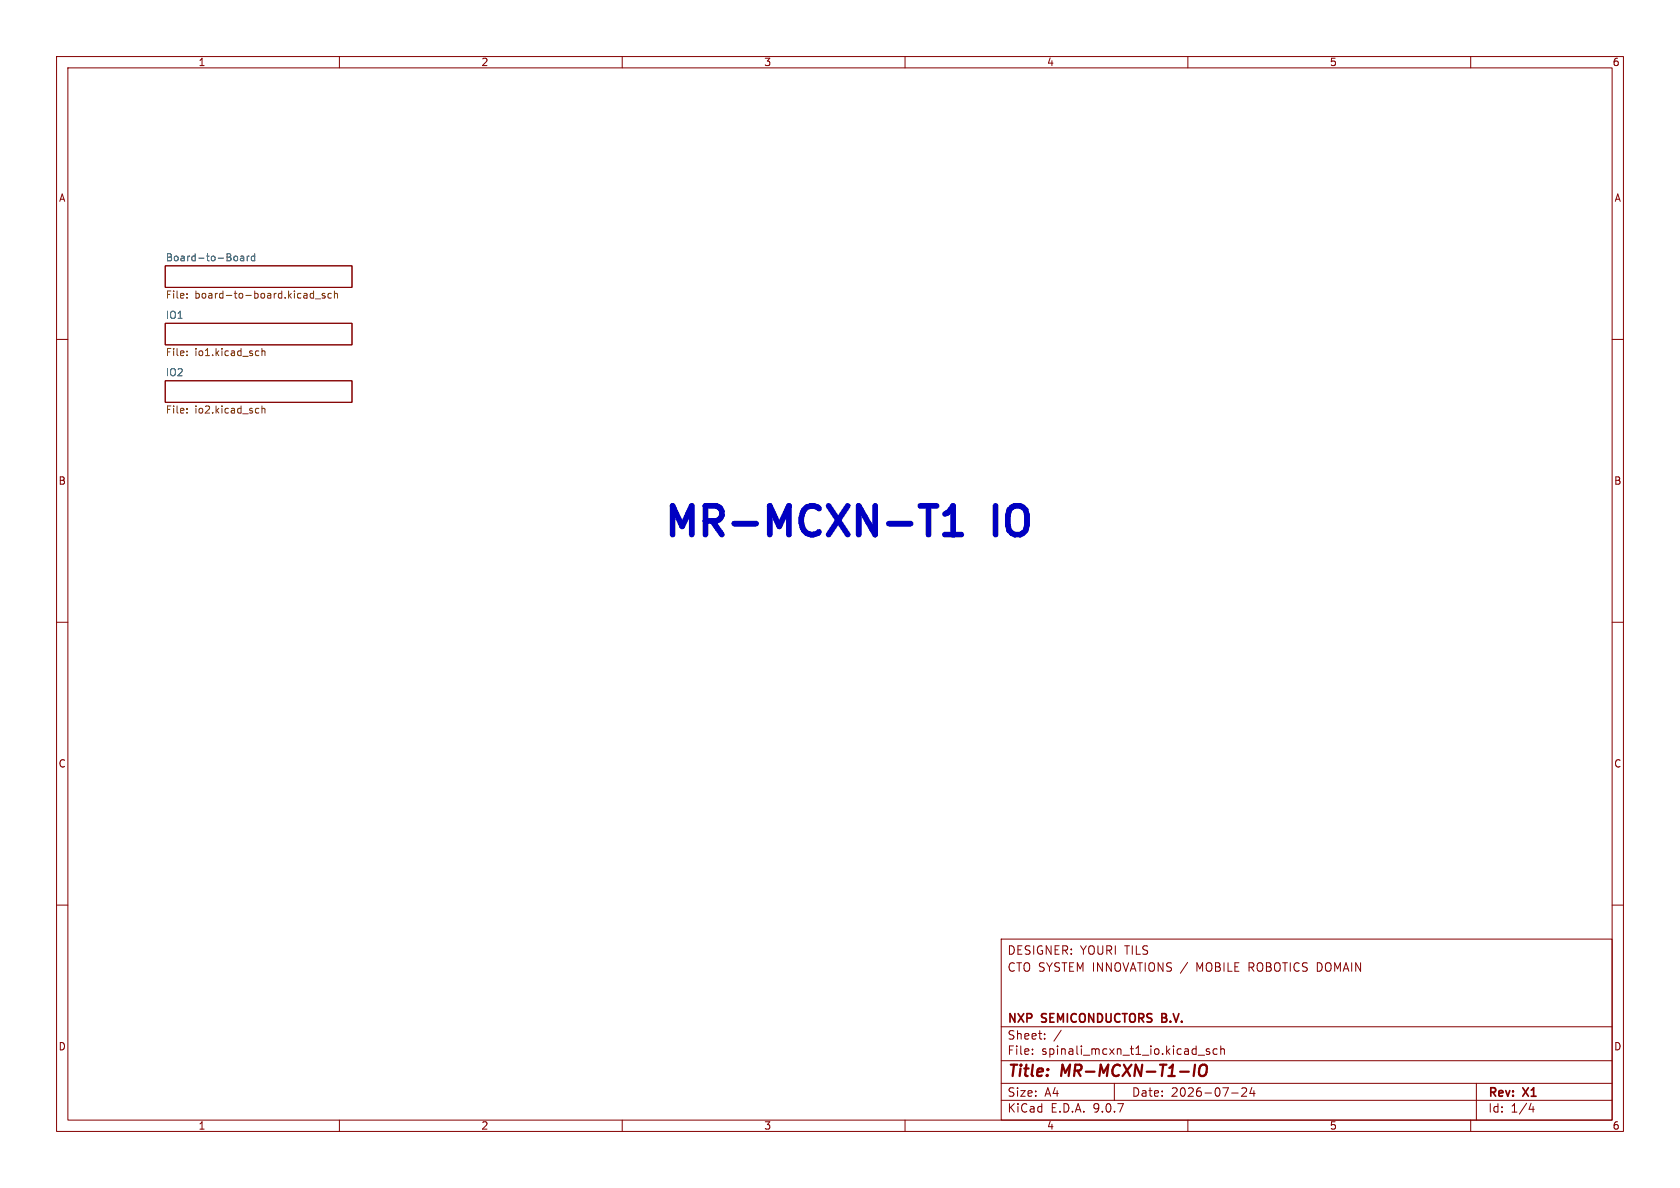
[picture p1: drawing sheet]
<svg xmlns="http://www.w3.org/2000/svg" width="297mm" height="210mm" viewBox="0 0 297 210" stroke-linecap="round" stroke-linejoin="round" font-family="sans-serif">
<g fill="none" stroke="#840000" stroke-width=".18">
<path d="M10 10h277v190h-277zM12 12h273v186h-273zM60 10v2M110 10v2M160 10v2M210 10v2M260 10v2M29.2 57.2h33v3.8h-33zM29.2 47h33v3.8h-33zM10 60h2M29.2 67.3h33v3.8h-33zM285 60h2"/>
<path d="M10 110h2M285 110h2M10 160h2M177 166h108v32h-108zM285 160h2M60 198v2M110 198v2M160 198v2M177 194.5h108M177 191.5h108M177 187.5h108M177 181.5h108"/>
<path d="M182.5 186.3v.1M182.5 185.5v.1M184.7 183.6v.1M184.7 182.8v.1M187.6 182.1l-1.3 2M197 191.5v3M210 198v2M211.8 186.5h1.2M213.8 185.5l-.3-.1-.3 .2 .1 .2 .5 .2v.3h-.6M215.2 185.5l-.5-.1-.2 .3v.4l.1 .2h.6M215.8 185.5l.2-.1 .4 .1 .1 .9M215.8 184.9v1.5"/>
<path d="M217.7 193.2h1.2M219.5 192.4l.6-.1 .2 .1 .1 .3-.9 1.1h.9M221.3 192.2l-.3 1.1h.9M221.7 192.8v1M260 198v2M261 191.5v6.5M270.7 195l-.4 1.1h.9M271 195.6v1"/>
</g>
<path d="M211.3 188.2l-.3 2M212.2 188.5a.69 .69 0 0 1 1.1 0 1.47 1.47 0 0 1-.6 1.7l-.5-.1a1.5 1.5 0 0 1 0-1.6z" fill="none" stroke="#840000" stroke-width=".4"/>
<path d="M205.4 179.9h.5M205.9 179.2h-.5v1.5h.6" fill="none" stroke="#840000" stroke-width=".3"/>
<g fill="none" stroke="#725600" stroke-width=".18">
<path d="M33.1 51.9v.1M33.1 52.6v.1M55 52.6h.4M55 51.9h.4M55.4 51.4v1.3M55.7 52.8h1M57.4 51.9h-.3l-.2 .1 .1 .2 .4 .1v.3h-.5M58.6 51.9h-.4l-.2 .2 .1 .5h.5M59.1 52l.2-.1h.3l.1 .8M59.1 51.4v1.3M33.1 62.7v.2M33.1 62.1v.1"/>
<path d="M33.1 72.2v.2M33.1 72.9v.1M45.6 62l.2 .1M45.6 72.2h.2M45.8 62.8l-.2 .1M45.8 73h-.2M46.3 61.6v1.3M46.3 71.8v1.2M46.3 62.1l.2-.1 .3 .1v.8M46.3 72.3l.2-.1h.3v.8"/>
</g>
<path d="M41.8 45.3l.2 .2v.4l-.2 .2M42.6 45.3h.4l.1 .8M43.1 45.6h-.4l-.2 .2 .2 .3h.4M43.7 45.3v.8M44.1 45.3l-.4 .2M45 45.3h-.3l-.3 .2 .1 .6h.5M45 44.8v1.3" fill="none" stroke="#006464" stroke-width=".18"/>
<path d="M162.7 89.4h2.9M164.1 89.4v5.1M167 94.5h3M167 90.9l.5-.3 .5-.5 .5-.7v5.1" fill="none" stroke="#0000c2" stroke-width="1"/>
<g font-size="7.1" fill="#0000c2">
<text x="116.7" y="96.3">MR-MCXN-T1</text>
<text x="175.8" y="96.3">IO</text>
</g>
<g font-size="2.8" fill="#840000">
<text x="178" y="190.9">Title:</text>
<text x="187.7" y="190.9">MR-MCXN-T1-IO</text>
</g>
<g font-size="2.1" fill="#840000">
<text x="178" y="172">CTO SYSTEM INNOVATIONS /</text>
<text x="178" y="169">DESIGNER: YOURI TILS</text>
<text x="211.8" y="172">MOBILE</text>
<text x="221.1" y="172">ROBOTICS DOMAIN</text>
<text x="178" y="184">Sheet:</text>
<text x="178" y="181.2">NXP</text>
<text x="184.2" y="181.2">SEMICONDUCTORS</text>
<text x="206.1" y="181.2">B.V.</text>
<text x="178" y="186.7">File:</text>
<text x="184.1" y="186.7">spinali_mcxn_t1_io.kicad_sch</text>
<text x="178" y="196.9">KiCad</text>
<text x="178" y="194.1">Size:</text>
<text x="184.7" y="194.1">A4</text>
<text x="185.7" y="196.9">E.D.A.</text>
<text x="193.3" y="196.9">9.0.7</text>
<text x="200" y="194.1">Date:</text>
<text x="207" y="194.1">2026-07-24</text>
<text x="263" y="194.3">Rev:</text>
<text x="263" y="196.9">Id:</text>
<text x="267.1" y="196.9">1/4</text>
<text x="269.4" y="194.3">X1</text>
</g>
<g font-size="1.8" fill="#840000">
<text x="35" y="11.9">1</text>
<text x="85" y="11.9">2</text>
<text x="135" y="11.9">3</text>
<text x="185" y="11.9">4</text>
<text x="235" y="11.9">5</text>
<text x="285" y="11.9">6</text>
<text x="10.3" y="35.9">A</text>
<text x="285.3" y="35.9">A</text>
<text x="10.3" y="85.9">B</text>
<text x="285.3" y="85.9">B</text>
<text x="10.3" y="135.9">C</text>
<text x="285.3" y="135.9">C</text>
<text x="10.3" y="185.9">D</text>
<text x="285.3" y="185.9">D</text>
<text x="35" y="199.9">1</text>
<text x="85" y="199.9">2</text>
<text x="135" y="199.9">3</text>
<text x="185" y="199.9">4</text>
<text x="235" y="199.9">5</text>
<text x="285" y="199.9">6</text>
</g>
<g font-size="1.8" fill="#006464">
<text x="29.2" y="46.3">Board-to-Board</text>
<text x="29.2" y="56.4">IO1</text>
<text x="29.2" y="66.6">IO2</text>
</g>
<g font-size="1.8" fill="#725600">
<text x="29.2" y="53.1">File:</text>
<text x="34.4" y="53.1">board-to-board.kicad_sch</text>
<text x="29.2" y="63.3">File:</text>
<text x="34.4" y="63.3">io1.kicad_sch</text>
<text x="29.2" y="73.4">File:</text>
<text x="34.4" y="73.4">io2.kicad_sch</text>
</g>
</svg>
